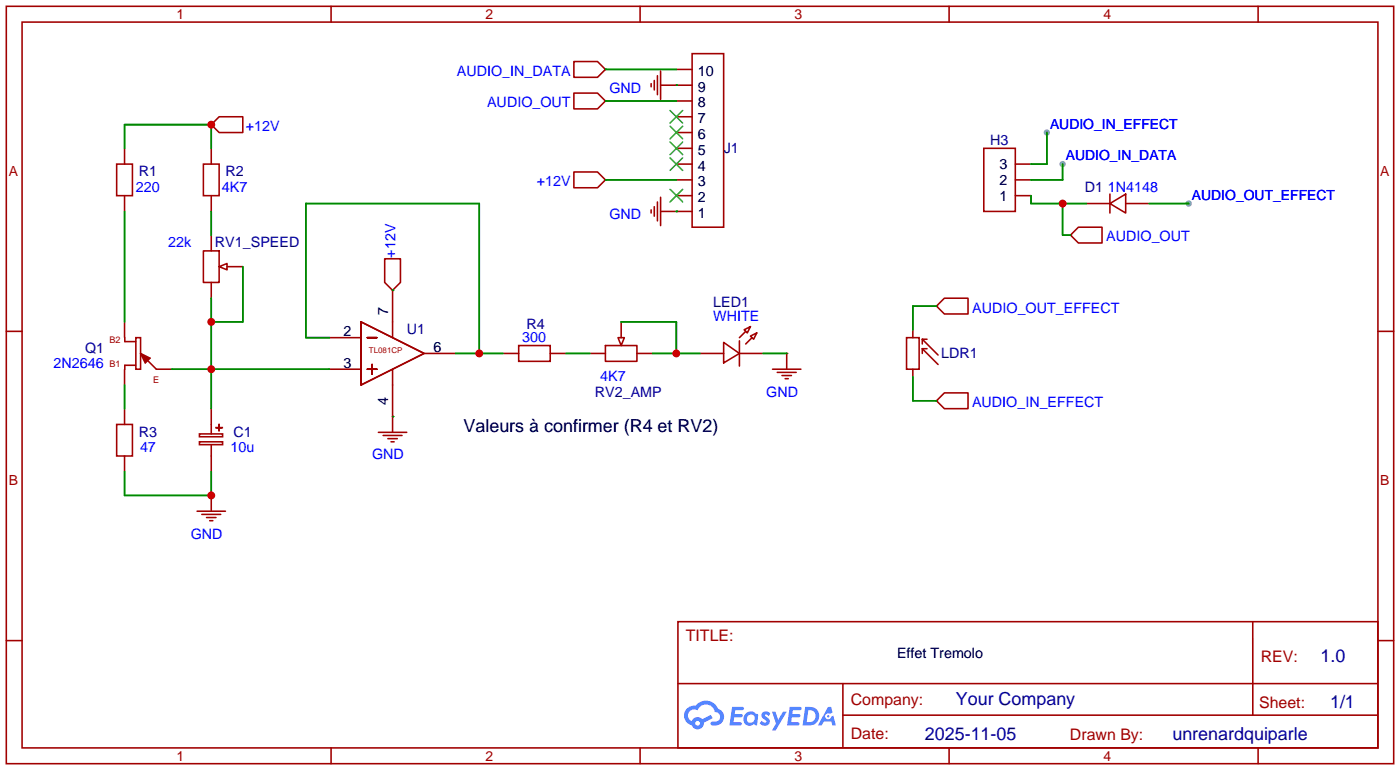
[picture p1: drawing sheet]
<svg xmlns="http://www.w3.org/2000/svg" width="226mm" height="124mm" viewBox="0 0 226 124" stroke-linecap="round" stroke-linejoin="round" font-family="sans-serif">
<g fill="#999">
<circle cx="191.5" cy="32.8" r=".51"/>
<circle cx="171.2" cy="26.4" r=".51"/>
<circle cx="168.7" cy="21.3" r=".51"/>
</g>
<g fill="none" stroke="#a10000" stroke-width=".25">
<path d="M1 1h223.5v121.9h-223.5zM3.6 3.6h218.4v116.8h-218.4zM53.3 1v2.6M103.1 1v2.6M152.9 1v2.6M202.7 1v2.6M1 53.3h2.6M222 53.3h2.5M1 103.1h2.6M109.2 100.1h112.8v20.3h-112.8zM109.2 110h112.7M135.8 115.1h86.1"/>
<path d="M135.8 110v10.2M201.8 100.1v15M222 103.1h2.5M53.3 120.4v2.5M103.1 120.4v2.5M152.9 120.4v2.5M202.7 120.4v2.5"/>
</g>
<g fill="#5487ff">
<path d="M122.9 114.7l.5-.2 .4 .1 .3 .3-.3 .4a.33 .33 0 0 0-.2-.3 .33 .33 0 0 0-.4 .1l.1 .1a1.01 1.01 0 0 1 .6 1.3 .96 .96 0 0 1-1.5-.1l.3-.4 .5 .3 .3-.1-.1-.2a1.03 1.03 0 0 1-.6-1.2z"/>
<path d="M124.4 114.6h.5l.5 1.3 .7-1.3h.6l-1.7 3h-.6l.6-1.1z"/>
<path d="M117.9 113.8h.9a1.1 1.1 0 0 1 1 .1 .26 .26 0 0 1-.2 .4h-1.1l-.1 .6h1l.3 .3a.33 .33 0 0 1-.5 .3h-.9l-.1 .8h.9a.3 .3 0 0 1 .3 0 .3 .3 0 0 1 .1 .3l-.2 .2h-1.8z"/>
<path d="M127.2 113.8h.9a1.11 1.11 0 0 1 1 .1 .26 .26 0 0 1-.2 .4h-1.2v.6h1l.3 .3a.33 .33 0 0 1-.5 .3h-.9l-.1 .8h.9a.3 .3 0 0 1 .3 0 .3 .3 0 0 1 .1 .3l-.3 .2h-1.7z"/>
<path d="M133.4 113.8h.5l.2 .9-.4 .2a.5 .5 0 0 0-.7 .2 .5 .5 0 0 0 .3 .7 .5 .5 0 0 0 .6-.4l.4-.2 .4 1.6h-.6l-.2-.7h-1.2l-.3 .7h-.6z"/>
<path d="M129.7 113.8l-.4 3h1a1.51 1.51 0 0 0 1.7-1.5 1.51 1.51 0 0 0-1.8-1.5zM130.2 114.3a1 1 0 0 1 1.2 1 1 1 0 0 1-1.3 1h-.1z"/>
<path d="M120.2 114.8a1.07 1.07 0 0 0-.3 1.5 1.07 1.07 0 0 0 1.5 .2l.6 .3 .2-1.7-.1-.1-.3-.1a1.02 1.02 0 0 0-1.6-.1zM120.5 115.2a.66 .66 0 0 1 1.1 .2 .66 .66 0 0 1-.5 .9 .63 .63 0 0 1-.8-.3 .63 .63 0 0 1 .2-.8z"/>
<path d="M110.7 114.1a1.58 1.58 0 0 0 .7 2.6 1.01 1.01 0 0 0 1.2 .7 1.01 1.01 0 0 0 .8-1.1l1.4-.7-.3-.5-1.3 .7a1.03 1.03 0 0 0-1.8 .3 1 1 0 0 1-.4-1.4 1 1 0 0 1 1.4-.3 1.49 1.49 0 0 1 1.5-1 1.49 1.49 0 0 1 1.3 1.2 .82 .82 0 0 1 .8 1.1 .82 .82 0 0 1-1.2 .5 .31 .31 0 0 0-.3 .2 .31 .31 0 0 0 .3 .4 1.43 1.43 0 0 0 1.8-.9 1.43 1.43 0 0 0-.9-1.8 2.09 2.09 0 0 0-3.6-.5h-.3a1.66 1.66 0 0 0-1.1 .5zM112 116.4a.4 .4 0 0 1 .8 0 .4 .4 0 0 1-.8 0z"/>
<circle cx="133.4" cy="115.3" r=".19"/>
</g>
<g fill="none" stroke="#a10000" stroke-width=".25">
<path d="M92.5 9.9h3.8l1.2 1.3-1.2 1.2h-3.8zM92.5 15h3.8l1.2 1.3-1.2 1.2h-3.8zM97.5 11.2h.1M97.5 16.3h.1M104.9 13.5v.5M105.4 13v1.5M105.9 12.2v3M106.4 13.7h5.1M106.4 11.4v4.6M109 13.7h.1M109 18.8h2.5M109 16.3h2.5"/>
<path d="M109 11.2h2.5M111.5 8.6h5.1v28h-5.1zM18.8 26.4h2.5v5.1h-2.5zM20.1 23.9v2.5M20.1 31.5v2.5M32.8 26.4h2.5v5.1h-2.5zM34 20.1l1.3-1.3h3.8v2.5h-3.8zM34 20.1h.1M34 23.9v2.5M34 31.5v2.5M34 37.8v2.6M92.5 27.7h3.8l1.2 1.3-1.2 1.2h-3.8z"/>
<path d="M97.5 29h.1M104.9 33.8v.5M105.4 33.3v1.5M105.9 32.5v3.1M106.4 34h5.1M106.4 31.8v4.5M109 34h.1M109 31.5h2.5M109 29h2.5M109 26.4h2.5M109 23.9h2.5M109 21.3h2.5"/>
<path d="M158.5 23.9h5.1v10.1h-5.1zM163.6 31.5h2.5M163.6 29h2.5M163.6 26.4h2.5M172.5 37.8l1.2-1.2h3.8v2.5h-3.8zM172.5 37.8h.1M175 32.8h3.8M178.8 32.8l2.6-1.6v3.1zM178.8 31.2v3.1M181.4 32.8h3.8M20.1 51.8v2.5M20.1 59.5v2.5"/>
<path d="M20.1 54.4v.6h1.8M21.9 58.8h-1.8v.6M21.9 54.4h.7v5h-.7zM22.6 56.9l1.6 .8-.8 .7zM22.6 56.9l2.6 2.5h2.5M23.4 57.5v.4l.4-.2-.8-.4 .4 .9 .5-.5M32.8 40.4h2.5v5.1h-2.5zM34 45.5v2.5M35.3 42.9l1.3-.5v1zM36.6 42.9h2.5M53.1 59.4h5.1M53.1 54.4h5.1"/>
<path d="M58.2 51.8l10.1 5.1-10.1 5.1zM58.2 51.8v10.2l10.1-5.1-10.1-5.1v10.2M59.2 54.4h1.5M59.2 59.4h1.5M59.9 58.7v1.5M62 41.7h2.5v3.8l-1.3 1.2-1.2-1.2zM63.2 46.7h.1M63.2 46.7v7.7M63.2 59.4v10.2M68.3 56.9h5.1M81 56.9h2.6M83.6 55.6h5v2.6h-5z"/>
<path d="M88.6 56.9h2.6M95 56.9h2.5M97.5 55.6h5.1v2.6h-5.1zM99.6 54.4h1l-.5 1.2zM100.1 51.8v2.6M102.6 56.9h2.6M112.8 56.9h3.8M116.6 55.1l2.5 1.8-2.5 1.5zM119.1 56.9h3.8M119.1 54.9v4M119.9 53.1l1-.5-.5 1zM120.1 53.3l-1 1.1"/>
<path d="M120.9 54.1l1-.5-.5 1zM121.2 54.4l-1.1 1M124.5 59.4h4.5M125.2 59.9h3.1M126.7 56.9h.1M126.7 56.9v2.5M146 54.4h2.1v5h-2.1zM147.1 53.1v1.3M147.1 59.4v1.3M148.6 54.6l2.5 2.5M148.6 54.6h.8M148.6 54.6v.8"/>
<path d="M148.6 56.1v.8M148.6 56.1l2.5 2.6M148.6 56.1h.8M150.9 49.3l1.2-1.3h3.9v2.5h-3.9zM150.9 49.3h.1M18.8 68.3h2.5v5.1h-2.5zM20.1 65.8v2.5M20.1 73.4v2.5M32.1 71.1h3.8v.5h-3.8zM32.1 69.8h3.8v.5h-3.8zM34 79.8h.1M34 65.8v4"/>
<path d="M34 71.6v4.3M34 79.8v2.5M34.8 68.8l1 .1zM35.3 68.3v1zM61 69.6h4.5M61.7 70.1h3.1M62.5 70.6h1.5M63 71.1h.5M63.2 67.1h.1M126 60.5h1.5M126.5 61h.5M150.9 64.5l1.2-1.3h3.9v2.6h-3.9z"/>
<path d="M150.9 64.5h.1M31.7 82.3h4.6M32.5 82.8h3.1M33.3 83.3h1.5M33.8 83.8h.5"/>
</g>
<path d="M107.9 17.8l2.1 2M110 17.8l-2.1 2M107.9 30.5l2.1 2M107.9 25.4l2.1 2M107.9 22.9l2.1 2M107.9 20.3l2.1 2.1M110 30.5l-2.1 2M110 25.4l-2.1 2M110 22.9l-2.1 2M110 20.3l-2.1 2.1" fill="none" stroke="#3c3" stroke-width=".25"/>
<g fill="none" stroke="#008700" stroke-width=".25">
<path d="M97.5 11.2h11.5M97.5 16.3h11.5M109 13.7h.1M20.1 23.9v-3.8h13.9v3.8M20.1 34v17.8M34 34v3.8M97.5 29h11.5M109 34h.1M166.1 31.5v1.3h8.9M168.7 21.3v5.1h-2.6M171.2 26.4v2.6h-5.1M171.2 32.8v5h1.3"/>
<path d="M185.2 32.8h6.3M27.7 59.4h25.4M34 48v17.8M39.1 42.9v8.9h-5.1M53.1 54.4h-3.8v-21.6h27.9v24.1M63.2 46.7h.1M73.4 56.9h7.6M91.2 56.9h3.8M100.1 51.8h8.9v5.1M105.2 56.9h7.6M122.9 56.9h3.8M150.9 49.3h-3.8v3.8"/>
<path d="M20.1 62v3.8M20.1 75.9v3.9h13.9v-3.9M63.2 67.1h.1M147.1 60.7v3.8h3.8"/>
</g>
<g fill="#c00">
<circle cx="34" cy="79.8" r=".63"/>
<circle cx="34" cy="20.1" r=".63"/>
<circle cx="34" cy="59.4" r=".63"/>
<circle cx="34" cy="51.8" r=".63"/>
<circle cx="77.2" cy="56.9" r=".63"/>
<circle cx="109" cy="56.9" r=".63"/>
<circle cx="171.2" cy="32.8" r=".63"/>
</g>
<text font-size="2.9" x="74.7" y="69.5">Valeurs à confirmer (R4 et RV2)</text>
<g font-size="2.9" fill="#000080">
<text x="212.8" y="106.6">1.0</text>
<text x="154" y="113.5">Your Company</text>
<text x="149" y="119.1">2025-11-05</text>
<text x="188.9" y="119.1">unrenardquiparle</text>
<text x="214.3" y="114">1/1</text>
</g>
<g font-size="2.6" fill="#a00000">
<text x="110.5" y="103.3">TITLE:</text>
<text x="203.1" y="106.6">REV:</text>
<text x="137.1" y="113.5">Company:</text>
<text x="202.9" y="113.9">Sheet:</text>
<text x="137.1" y="119">Date:</text>
<text x="172.4" y="119.1">Drawn By:</text>
</g>
<g font-size="2.3" fill="#00f">
<text x="73.6" y="12.2">AUDIO_IN_DATA</text>
<text x="78.5" y="17.3">AUDIO_OUT</text>
<text x="98.2" y="15">GND</text>
<text x="39.6" y="21.1">+12V</text>
<text x="86.5" y="30">+12V</text>
<text x="21.9" y="30.9">220</text>
<text x="35.7" y="30.9">4K7</text>
<text x="98.2" y="35.3">GND</text>
<text x="178.5" y="30.9">1N4148</text>
<text x="27.1" y="39.8">22k</text>
<text x="63.7" y="41.5" transform="rotate(-90 63.7 41.5)">+12V</text>
<text x="178.2" y="38.9">AUDIO_OUT</text>
<text x="114.9" y="51.7">WHITE</text>
<text x="156.6" y="50.3">AUDIO_OUT_EFFECT</text>
<text x="8.6" y="59.3">2N2646</text>
<text x="84.1" y="55">300</text>
<text x="96.7" y="61.4">4K7</text>
<text x="123.4" y="63.9">GND</text>
<text x="156.6" y="65.6">AUDIO_IN_EFFECT</text>
<text x="22.6" y="72.8">47</text>
<text x="37.1" y="72.8">10u</text>
<text x="59.9" y="73.8">GND</text>
<text x="30.7" y="86.8">GND</text>
</g>
<g font-size="2.3">
<text x="112.4" y="17.3">8</text>
<text x="112.4" y="14.8">9</text>
<text x="112.4" y="12.2">10</text>
<text x="112.4" y="22.4">6</text>
<text x="112.4" y="19.8">7</text>
<text x="112.4" y="30">3</text>
<text x="112.4" y="27.5">4</text>
<text x="112.4" y="24.9">5</text>
<text x="161" y="27.2">3</text>
<text x="161" y="29.8">2</text>
<text x="112.4" y="35.1">1</text>
<text x="112.4" y="32.5">2</text>
<text x="161" y="32.3">1</text>
<text x="62.5" y="50.8" transform="rotate(-90 62.5 50.8)">7</text>
<text x="55.4" y="54.1">2</text>
<text x="55.4" y="59.2">3</text>
<text x="69.8" y="56.7">6</text>
<text x="62.5" y="65.3" transform="rotate(-90 62.5 65.3)">4</text>
<text x="144.5" y="106">Effet Tremolo</text>
</g>
<g font-size="2.3" fill="#000080">
<text x="159.5" y="23.3">H3</text>
<text x="22.4" y="28.4">R1</text>
<text x="36.3" y="28.4">R2</text>
<text x="116.6" y="24.6">J1</text>
<text x="174.8" y="30.9">D1</text>
<text x="34.6" y="39.8">RV1_SPEED</text>
<text x="65.5" y="53.8">U1</text>
<text x="84.8" y="53">R4</text>
<text x="114.9" y="49.5">LED1</text>
<text x="13.7" y="56.8">Q1</text>
<text x="151.6" y="57.7">LDR1</text>
<text x="95.8" y="63.9">RV2_AMP</text>
<text x="22.4" y="70.3">R3</text>
<text x="37.6" y="70.3">C1</text>
</g>
<g font-size="2.2" fill="#a00000">
<text x="28.4" y="3.1">1</text>
<text x="78.2" y="3.1">2</text>
<text x="128" y="3.1">3</text>
<text x="177.8" y="3.1">4</text>
<text x="1.4" y="28.3">A</text>
<text x="222.4" y="28.3">A</text>
<text x="1.4" y="78.1">B</text>
<text x="222.4" y="78.1">B</text>
<text x="28.4" y="122.5">1</text>
<text x="78.2" y="122.5">2</text>
<text x="128" y="122.5">3</text>
<text x="177.8" y="122.5">4</text>
</g>
<g font-size="2.2" fill="#00f">
<text x="169.2" y="20.7">AUDIO_IN_EFFECT</text>
<text x="171.7" y="25.8">AUDIO_IN_DATA</text>
<text x="192" y="32.2">AUDIO_OUT_EFFECT</text>
</g>
<g font-size="1.5" fill="#a00000">
<text x="17.6" y="55.3">B2</text>
<text x="17.6" y="59.1">B1</text>
<text x="24.7" y="61.6">E</text>
</g>
<text font-size="1.3" fill="#a00000" x="59.4" y="56.8">TL081CP</text>
</svg>
